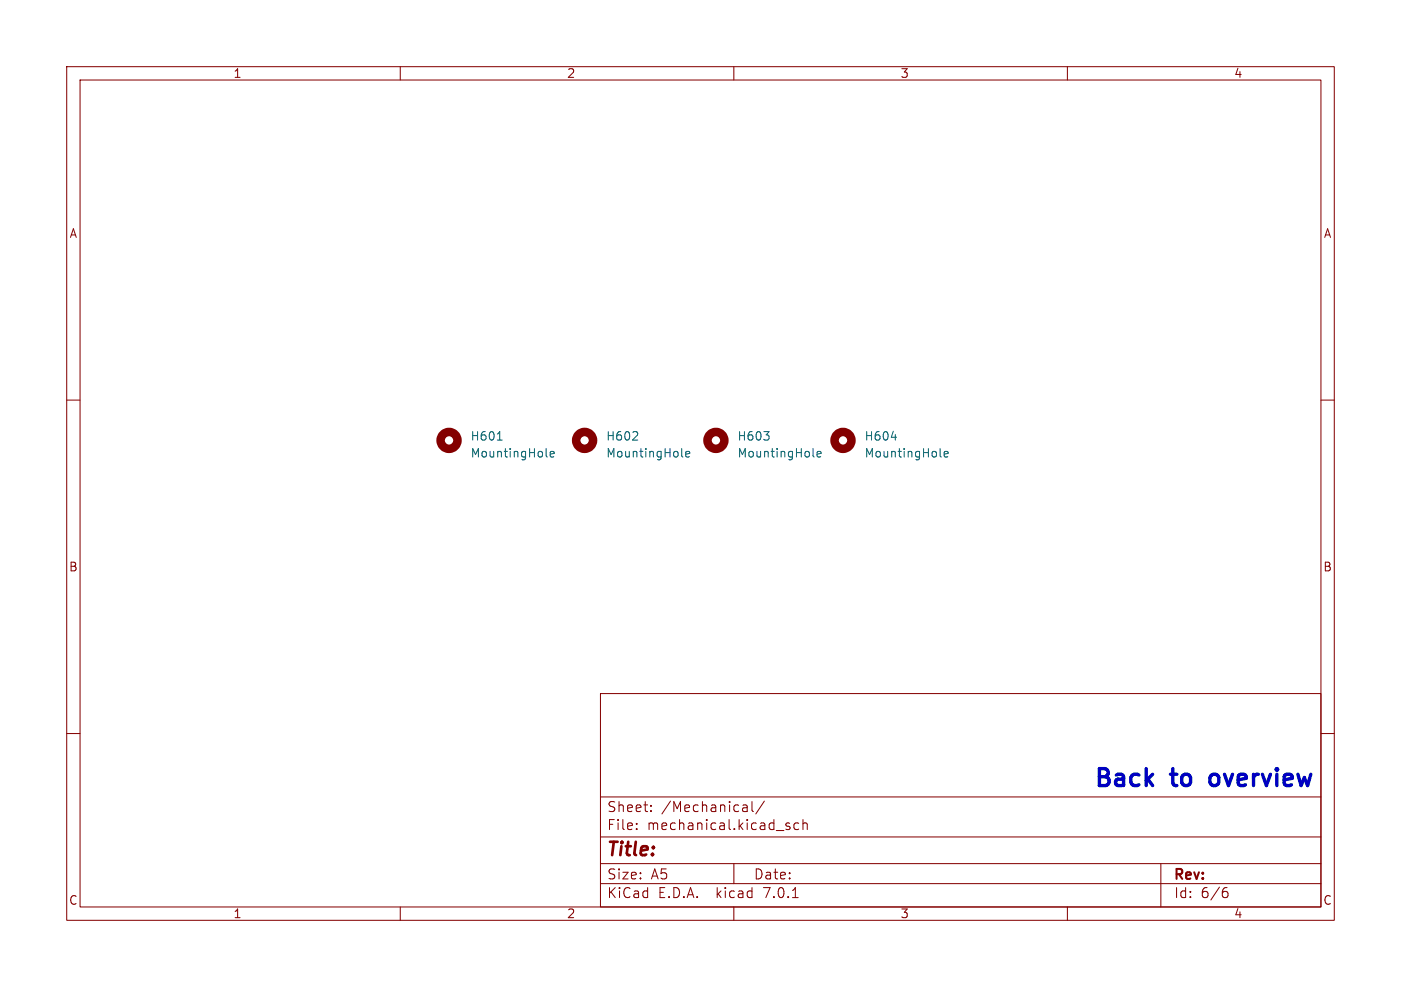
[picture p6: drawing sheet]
<svg xmlns="http://www.w3.org/2000/svg" width="210mm" height="148mm" viewBox="0 0 210 148" stroke-linecap="round" stroke-linejoin="round" font-family="sans-serif">
<g fill="none" stroke="#840000" stroke-width=".15">
<path d="M10 10h190v128h-190zM12 12h186v124h-186zM60 10v2M110 10v2M160 10v2M10 60h2M198 60h2M10 110h2M90 104h108v32h-108zM90 119.5h108M198 110h2M60 136v2"/>
<path d="M90 132.5h108M90 129.5h108M90 125.5h108M95.4 124.3v.1M95.4 123.5v.1M97.6 121.6v.1M97.6 120.8v.1M110 136v2M110 129.5v3M111.5 120.7h.3l.2 .2v.8M112 121.6l-.5 .1M112 121.1h-.5"/>
<path d="M112.7 120.2v1.3l.2 .2M114.6 120.1l-1.3 2M118 123.9l.4 .1v.2l-.2 .2h-.3M118 123.4l.4 .1M118.8 134.6h.9M119.7 123.5l-.4-.1-.3 .3v.4l.1 .2h.6M120.4 123.5a.37 .37 0 0 1 .6 .1v.8M120.4 122.9v1.5M160 136v2M174 129.5v6.5M183.5 133.7h.4l.2 .3-.1 .5-.2 .1h-.3M183.9 133.1l-.4 .1"/>
</g>
<g fill="none" stroke="#840000" stroke-width="1.3">
<circle cx="67.3" cy="66" r="1.27"/>
<circle cx="87.6" cy="66" r="1.27"/>
<circle cx="107.3" cy="66" r="1.27"/>
<circle cx="126.4" cy="66" r="1.27"/>
</g>
<path d="M74.5 66h.8M81.9 68.5h.1M82.5 68.1l.6-.1-.1-.3h-.3l-.2 .2v.6h.5M94.8 66h.8M95.5 64.8v.5M102.2 68.5h.2M102.8 68.1l.6-.1-.1-.3h-.3l-.2 .2 .1 .6h.4M121.9 68.5h.2M122.5 68.1l.6-.1-.1-.3h-.3l-.2 .2v.6h.5M133.6 65.6h.8M141 68.5h.1M141.5 68.1l.6-.1v-.3h-.4l-.2 .2 .1 .6h.5" fill="none" stroke="#006464" stroke-width=".15"/>
<g font-size="3.5" fill="#0000c2">
<text x="163.4" y="118.1">Back</text>
<text x="175.2" y="118.1">to</text>
<text x="181.6" y="118.1">overview</text>
</g>
<text font-size="2.8" fill="#840000" x="91" y="128.8">Title:</text>
<g font-size="2.1" fill="#840000">
<text x="91" y="124.6">File:</text>
<text x="91" y="121.9">Sheet:</text>
<text x="97" y="124.6">mechanical.kicad_sch</text>
<text x="99.2" y="121.9">/Mechanical/</text>
<text x="91" y="134.8">KiCad</text>
<text x="91" y="132">Size:</text>
<text x="97.6" y="132">A5</text>
<text x="98.7" y="134.8">E.D.A.</text>
<text x="107.4" y="134.8">kicad</text>
<text x="113" y="132">Date:</text>
<text x="114.5" y="134.8">7.0.1</text>
<text x="176" y="132.2">Rev:</text>
<text x="176" y="134.8">Id:</text>
<text x="180" y="134.8">6/6</text>
</g>
<g font-size="1.8" fill="#840000">
<text x="35" y="11.8">1</text>
<text x="85" y="11.8">2</text>
<text x="135" y="11.8">3</text>
<text x="185" y="11.8">4</text>
<text x="10.4" y="35.8">A</text>
<text x="198.4" y="35.8">A</text>
<text x="10.3" y="85.8">B</text>
<text x="198.3" y="85.8">B</text>
<text x="10.3" y="135.8">C</text>
<text x="35" y="137.8">1</text>
<text x="85" y="137.8">2</text>
<text x="135" y="137.8">3</text>
<text x="185" y="137.8">4</text>
<text x="198.3" y="135.8">C</text>
</g>
<g font-size="1.8" fill="#006464">
<text x="70.5" y="66.2">H601</text>
<text x="70.5" y="68.8">MountingHole</text>
<text x="90.8" y="66.2">H602</text>
<text x="90.8" y="68.8">MountingHole</text>
<text x="110.5" y="66.2">H603</text>
<text x="110.5" y="68.8">MountingHole</text>
<text x="129.5" y="66.2">H604</text>
<text x="129.5" y="68.8">MountingHole</text>
</g>
</svg>
